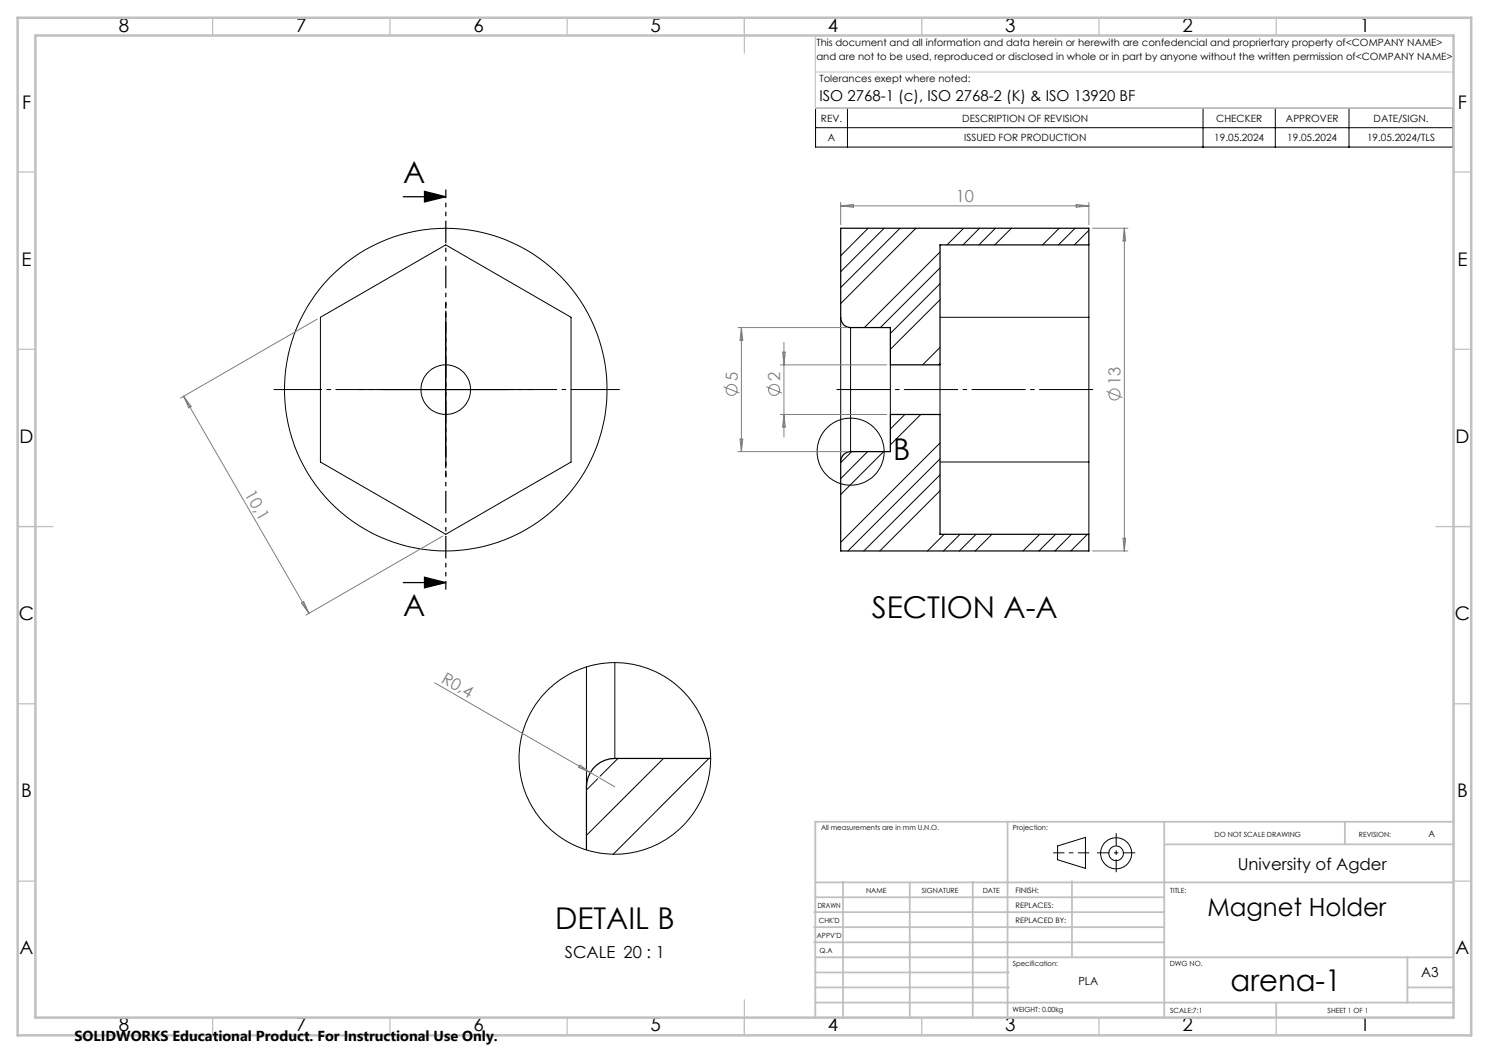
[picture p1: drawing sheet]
<svg xmlns="http://www.w3.org/2000/svg" width="420mm" height="297mm" viewBox="0 0 420 297" stroke-linecap="round" stroke-linejoin="round" font-family="sans-serif">
<g fill="none" stroke="#000" stroke-width=".28">
<path d="M230 30.5h179.9v11h-179.9zM230 36h179.9M239 30.5v11M339.3 30.5v11M359.7 30.5v11M380.5 30.5v11M244.9 64.4l-7.8 7.7M249.4 64.4l-12.3 12.2M253.9 64.4l-16.8 16.7M258.3 64.4l-21.2 21.2M265.1 71.1l-21.3 21.3M265.1 75.6l-16.8 16.8"/>
<path d="M271.8 64.4l-4.7 4.7M276.3 64.4l-4.7 4.7M280.8 64.4l-4.7 4.7M285.3 64.4l-4.7 4.7M298.8 64.4l-4.7 4.7M303.2 64.4l-4.6 4.7M307.1 69.1v81.6M307.1 65l-4.1 4.1M90.4 89.5l35.3-20.4 35.4 20.4v40.8l-35.4 20.4-35.3-20.4zM125.7 92.4v35M237.1 89.6v40.6M239.9 92.4v35"/>
<path d="M265.1 89.5h42M265.1 98l-4.9 4.9M265.1 80l-14 14M265.1 84.6l-14 13.9M108.2 109.9h35M251.1 102.9v14M255.2 116.9l-4.1 4.1M259.7 116.9l-8.6 8.6M265.1 102.9v14M265.1 102.5l-.3 .4M240.2 127.4l-3.1 3.1M244.7 127.4l-7.6 7.6"/>
<path d="M249.2 127.4l-12.1 12.1M265.1 130.3h42M265.1 125l-28 28M265.1 129.4l-25.9 26M265.1 133.9l-21.4 21.5M265.1 138.4l-16.9 17M266.3 150.7l-4.7 4.7M270.8 150.7l-4.7 4.7M275.3 150.7l-4.7 4.7M279.8 150.7l-4.7 4.7M293.3 150.7l-4.7 4.7M297.7 150.7l-4.6 4.7"/>
<path d="M302.2 150.7l-4.6 4.7M306.7 150.7l-4.7 4.7M165.4 188.1v33.8M173.4 186.9v27M168.6 219.7l-3.2 3.1M174.3 213.9l-5 5M187.1 213.9l-21.7 21.7M200 213.9l-27 27M298.3 238.6l7.9-2.4v8.7l-7.9-2.4z"/>
<circle cx="125.7" cy="109.9" r="45.5"/>
<circle cx="125.7" cy="109.9" r="7"/>
<circle cx="239.9" cy="127.4" r="9.5"/>
<circle cx="173.4" cy="213.9" r="27"/>
<circle cx="314.8" cy="240.7" r="2.07"/>
<circle cx="314.8" cy="240.7" r="4.4"/>
</g>
<path d="M113.7 55.5h12M119.7 54l6 1.5-6 1.5zM237.1 64.4h70v4.7h-42v33.8h-14v-10.5h-11.2a2.74 2.74 0 0 1-2.8-2.8zM238.1 128.1l.9-.5 .9-.2h11.2v-10.5h14v33.8h42v4.7h-70v-25.2l.2-.9zM113.7 164.3h12M119.7 162.8l6 1.5-6 1.5zM200.4 213.9h-27a8 8 0 0 0-8 8v17.8" fill="none" stroke="#000" stroke-width=".35"/>
<g fill="none" stroke="#808080" stroke-width=".28">
<path d="M237.1 57.1v6.3M237.1 58.1h70M237.1 58.1l3.6-.4v.8zM303.6 57.7l3.5 .4-3.5 .4zM307.1 57.1v6.3M308.2 64.4h9.9M317.1 64.4v91M317.1 64.4l.4 3.5h-.7zM89.5 90l-38.6 22.3M208.1 92.4h30.8M209.1 92.4v35M209.1 92.4l.4 3.6h-.8z"/>
<path d="M220.8 99.3h.7l-.4 3.6zM221.1 96.6v26.7M51.8 111.8l35.3 61.2M51.8 111.8l2.1 2.8-.7 .4zM204.1 109.1l4.5 1.8M216.1 109.1l4.5 1.8M220.1 102.9h30M220.1 116.9h30M221.1 116.9l.4 3.5h-.7zM312.1 110.4l4.5 1.7M208.1 127.4h30.8M208.7 123.9h.8l-.4 3.5z"/>
<path d="M124.9 151.2l-38.6 22.3M308.2 155.4h9.9M316.8 151.8h.7l-.4 3.6zM85 170.1l.7-.4 1.4 3.3zM122.6 192.6l43.9 25.3M163.6 215.8l2.9 2.1-3.3-1.4zM166.5 217.9l6.9 4"/>
<circle cx="206.3" cy="110" r="1.56"/>
<circle cx="218.4" cy="110" r="1.55"/>
<circle cx="314.4" cy="111.3" r="1.55"/>
</g>
<path d="M125.8 92.4v-7M108.3 109.9h-7M143.3 109.9h7M125.8 127.4v7" fill="none" stroke="#000" stroke-width=".28" stroke-dasharray="15.2 1.3 1.3 1.3" stroke-dashoffset="13.6" stroke-linecap="butt"/>
<path d="M108.3 109.9h-31.1" fill="none" stroke="#000" stroke-width=".28" stroke-dasharray="15.2 1.3 1.3 1.3" stroke-dashoffset="1.6" stroke-linecap="butt"/>
<path d="M143.3 109.9h31.5" fill="none" stroke="#000" stroke-width=".28" stroke-dasharray="15.2 1.3 1.3 1.3" stroke-dashoffset="1.4" stroke-linecap="butt"/>
<path d="M235.2 109.9h74" fill="none" stroke="#000" stroke-width=".28" stroke-dasharray="15.2 1.3 1.3 1.3" stroke-dashoffset="-.8" stroke-linecap="butt"/>
<path d="M125.8 53.5v112.8" fill="none" stroke="#000" stroke-width=".35" stroke-dasharray="6.3 1.3 1.3 1.3 1.3 1.3" stroke-dashoffset="3.9" stroke-linecap="butt"/>
<path d="M297.1 240.5h10.1" fill="none" stroke="#000" stroke-width=".28" stroke-dasharray="15.2 1.3 1.3 1.3" stroke-dashoffset="12.1" stroke-linecap="butt"/>
<path d="M314.8 235v11" fill="none" stroke="#000" stroke-width=".28" stroke-dasharray="15.2 1.3 1.3 1.3" stroke-dashoffset="11.6" stroke-linecap="butt"/>
<path d="M309.5 240.5h10.7" fill="none" stroke="#000" stroke-width=".28" stroke-dasharray="15.2 1.3 1.3 1.3" stroke-dashoffset="11.8" stroke-linecap="butt"/>
<path d="M230 10v20.6h180M230.5 10h179.5v33M230 20.3h180" fill="none" stroke="#c0c0c0" stroke-width=".28"/>
<g fill="none" stroke="#c0c0c0" stroke-width=".35">
<path d="M60 5v5M110 5v5M160 5v5M210 5v10M260 5v5M310 5v5M360 5v5M5 48.5h5M410 48.5h5M5 98.5h5M410 98.5h5M5 148.5h10"/>
<path d="M405 148.5h10M5 198.5h5M410 198.5h5M5 248.5h5M410 248.5h5M60 287v5M110 287v5M160 287v5M210 282v10M260 287v5M310 287v5M360 287v5"/>
</g>
<g fill="none" stroke="#c0c0c0" stroke-width=".5">
<path d="M284.2 231.8v55.2M328.4 231.8v55.2M328.8 238.2h81.2M379.3 231.8v6.4M410 231.8h-180v55.2M229.6 257.3h98.8M230 248.9h179.6M230 253.1h98.4M237.8 248.8v38.2M256.6 248.9v38.2M274.4 248.8v38.2M302.4 248.5v21.5"/>
<path d="M229.6 265.8h98.8M229.6 261.5h98.8M230 278.5h54.6M230 274.3h54.6M230 270h180M397 278.5h13M397 270v12.8M230 282.8h180M360 282.8v4.2"/>
</g>
<path d="M5 5h410v287h-410zM10 10h400v277h-400z" fill="none" stroke="#c0c0c0" stroke-width=".7"/>
<path d="M119.7 54l6 1.5-6 1.5zM119.7 162.8l6 1.5-6 1.5z" fill="#000"/>
<g font-size="8.5">
<text x="113.8" y="51.7">A</text>
<text x="251.9" y="129.7">B</text>
<text x="113.8" y="173.9">A</text>
<text x="245.9" y="174.3">SECTION A-A</text>
<text x="156.6" y="262.1">DETAIL B</text>
<text x="347.1" y="279.6">arena-1</text>
</g>
<text font-size="7.1" x="340.6" y="258.5">Magnet Holder</text>
<g font-size="5.3">
<text x="33.5" y="8.9">8</text>
<text x="83.5" y="8.9">7</text>
<text x="133.5" y="8.9">6</text>
<text x="183.5" y="8.9">5</text>
<text x="233.5" y="8.9">4</text>
<text x="283.5" y="8.9">3</text>
<text x="333.5" y="8.9">2</text>
<text x="383.5" y="8.9">1</text>
<text x="6.2" y="30.7">F</text>
<text x="411.2" y="30.7">F</text>
<text x="6.1" y="74.9">E</text>
<text x="411.1" y="74.9">E</text>
<text x="5.5" y="124.9">D</text>
<text x="410.5" y="124.9">D</text>
<text x="5.3" y="174.9">C</text>
<text x="410.3" y="174.9">C</text>
<text x="6" y="224.9">B</text>
<text x="411" y="224.9">B</text>
<text x="5.5" y="269.2">A</text>
<text x="410.5" y="269.2">A</text>
<text x="33.5" y="290.9">8</text>
<text x="83.5" y="290.9">7</text>
<text x="133.5" y="290.9">6</text>
<text x="183.5" y="290.9">5</text>
<text x="233.5" y="290.9">4</text>
<text x="283.5" y="290.9">3</text>
<text x="333.5" y="290.9">2</text>
<text x="383.5" y="290.9">1</text>
</g>
<g font-size="4.7" fill="#808080">
<text x="269.6" y="57">10</text>
<text x="208.1" y="107.4" transform="rotate(-90 208.1 107.4)">5</text>
<text x="220.1" y="107.4" transform="rotate(-90 220.1 107.4)">2</text>
<text x="316.1" y="108.7" transform="rotate(-90 316.1 108.7)">13</text>
<text x="68.9" y="139.3" transform="rotate(60 68.9 139.3)">10,1</text>
<text x="124.2" y="192.3" transform="rotate(30 124.2 192.3)">R0,4</text>
</g>
<g font-size="4.7">
<text x="349.1" y="245.3">University of Agder</text>
<text x="159.3" y="270.3">SCALE 20 : 1</text>
</g>
<text font-size="4.2" x="231.1" y="28.5">ISO 2768-1 (c), ISO 2768-2 (K) &amp; ISO 13920 BF</text>
<text font-size="4.1" x="21" y="293.7">SOLIDWORKS Educational Product. For Instructional Use Only.</text>
<text font-size="3.9" x="400.9" y="275.5">A3</text>
<text font-size="3.2" x="304.2" y="277.9">PLA</text>
<g font-size="2.8">
<text x="230.3" y="13.1">This document and all information and data herein or herewith are confedencial and propriertary property of&lt;COMPANY NAME&gt;</text>
<text x="230.3" y="16.9">and are not to be used, reproduced or disclosed in whole or in part by anyone without the written permission of&lt;COMPANY NAME&gt;</text>
<text x="231.1" y="23.1">Tolerances exept where noted:</text>
<text x="231.6" y="34.3">REV.</text>
<text x="271.4" y="34.3">DESCRIPTION OF REVISION</text>
<text x="343.1" y="34.3">CHECKER</text>
<text x="362.7" y="34.3">APPROVER</text>
<text x="387.4" y="34.3">DATE/SIGN.</text>
<text x="233.5" y="39.8">A</text>
<text x="272" y="39.8">ISSUED FOR PRODUCTION</text>
<text x="342.5" y="39.8">19.05.2024</text>
<text x="363.1" y="39.8">19.05.2024</text>
<text x="385.6" y="39.8">19.05.2024/TLS</text>
</g>
<text font-size="2.5" x="402.9" y="236.1">A</text>
<g font-size="2.1">
<text x="286.4" y="251.9">FINISH:</text>
<text x="286.5" y="256">REPLACES:</text>
<text x="286.5" y="260.4">REPLACED BY:</text>
</g>
<g font-size="2">
<text x="231.6" y="234">All measurements are in mm U.N.O.</text>
<text x="285.6" y="234">Projection:</text>
<text x="342.6" y="236">DO NOT SCALE DRAWING</text>
<text x="383.3" y="236.2">REVISION:</text>
<text x="244.3" y="252">NAME</text>
<text x="260" y="251.9">SIGNATURE</text>
<text x="277.2" y="251.9">DATE</text>
<text x="330.1" y="251.9">TITLE:</text>
<text x="230.6" y="256.1">DRAWN</text>
<text x="230.9" y="260.3">CHK'D</text>
<text x="230.4" y="264.4">APPV'D</text>
<text x="231.1" y="268.8">Q.A</text>
<text x="285.6" y="272.5">Specification:</text>
<text x="330" y="272.5">DWG NO.</text>
<text x="285.6" y="285.5">WEIGHT: 0.00kg</text>
<text x="330.1" y="285.6">SCALE:7:1</text>
<text x="374.5" y="285.6">SHEET 1 OF 1</text>
</g>
</svg>
